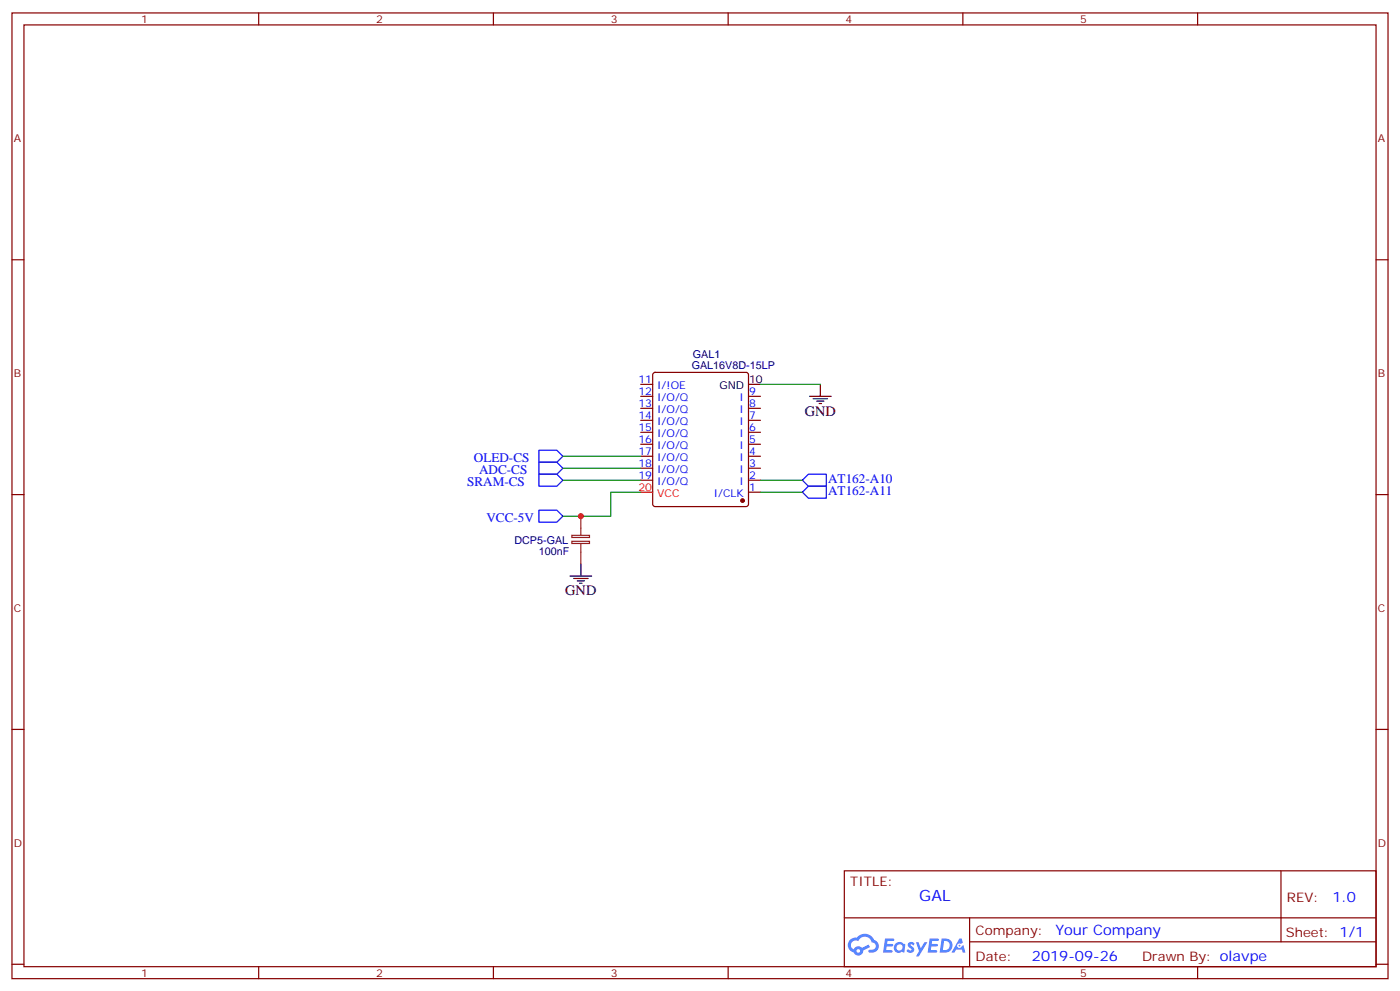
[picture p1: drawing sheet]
<svg xmlns="http://www.w3.org/2000/svg" width="412mm" height="292mm" viewBox="0 0 412 292" stroke-linecap="round" stroke-linejoin="round" font-family="sans-serif">
<g fill="none" stroke="#870000" stroke-width=".35">
<path d="M3.5 3.8h405.4v284.3h-405.4zM7.1 7.3h398.2v277.3h-398.2zM76.2 3.8v3.5M145.3 3.8v3.5M214.5 3.8v3.5M283.6 3.8v3.5M352.8 3.8v3.5M3.5 76.5h3.6M405.3 76.5h3.6M3.5 145.6h3.6M405.3 145.6h3.6M3.5 214.8h3.6"/>
<path d="M405.3 214.8h3.6M248.7 256.4h156.6v28.2h-156.6zM377.3 256.4v20.9M248.7 270.2h156.5M285.6 277.3h119.6M285.6 270.2v14.2M3.5 283.9h3.6M76.2 284.6v3.5M145.3 284.6v3.5M214.5 284.6v3.5M283.6 284.6v3.5M352.8 284.6v3.5"/>
<path d="M405.3 283.9h3.6"/>
</g>
<g fill="#5487ff">
<path d="M267.7 277.6a1.22 1.22 0 0 1 1.7 .2l-.4 .6a.47 .47 0 0 0-.3-.4 .47 .47 0 0 0-.5 .2l.1 .2a1.14 1.14 0 0 1 .8 1.8 1.14 1.14 0 0 1-1.9 0l-.2-.2 .5-.6 .7 .5a.29 .29 0 0 0 .3-.3 .29 .29 0 0 0-.2-.3 1.04 1.04 0 0 1-.6-1.7z"/>
<path d="M260.7 276.3h2.4l.3 .2-.2 .5-1.8 .1-.1 .8h1.5l.3 .4-.3 .4h-1.6l-.2 1.1h1.7l.2 .3-.2 .3-2.6 .1z"/>
<path d="M273.8 276.3h2.4l.3 .2-.1 .5-1.8 .1-.2 .8h1.6l.3 .4-.4 .4h-1.6l-.1 1.1h1.7l.2 .3-.2 .3-2.6 .1z"/>
<path d="M282.6 276.3h.7l.3 1.3-.6 .3a.69 .69 0 0 0-1 .3 .69 .69 0 0 0 .4 .9 .69 .69 0 0 0 .9-.6l.5-.2 .6 2.2h-.8l-.2-.9h-1.8l-.5 .9h-.8z"/>
<path d="M269.8 277.4h.8l.6 1.8 1.1-1.8h.9l-2.6 4.2h-.8l.9-1.5z"/>
<path d="M277.4 276.3l-.6 4.2h1.3a2.11 2.11 0 0 0 2.5-2.1 2.11 2.11 0 0 0-2.5-2.1zM278.1 277.1a1.39 1.39 0 0 1 1.7 1.4 1.39 1.39 0 0 1-1.8 1.3h-.3z"/>
<path d="M263.7 277.9a1.54 1.54 0 0 0-.1 2.2 1.54 1.54 0 0 0 2.2 .1l.6 .3 .3-2.3-.2-.3h-.4a1.49 1.49 0 0 0-2.4 0zM264 278.9a.94 .94 0 0 1 1.8 0 .94 .94 0 0 1-1.8 0z"/>
<path d="M250.4 276.7a2.18 2.18 0 0 0 1.1 3.7 1.44 1.44 0 0 0 1.6 .9 1.44 1.44 0 0 0 1.2-1.4l2-1.1-.5-.7-1.9 1a1.47 1.47 0 0 0-2.4 .4 1.39 1.39 0 0 1-.7-1.9 1.39 1.39 0 0 1 2-.5 2.12 2.12 0 0 1 2.2-1.3 2.12 2.12 0 0 1 1.9 1.7 1.14 1.14 0 0 1 1.1 1.4 1.14 1.14 0 0 1-1.7 .7 .43 .43 0 0 0-.5 .4 .43 .43 0 0 0 .4 .5 1.98 1.98 0 0 0 2.5-1.2 1.98 1.98 0 0 0-1.2-2.6 3.1 3.1 0 0 0-5.3-.6l-.9 .1zM252.3 280a.55 .55 0 0 1 1.1 0 .55 .55 0 0 1-1.1 0z"/>
<circle cx="282.6" cy="278.4" r=".26"/>
</g>
<path d="M168.5 159.4h5.1v.6h-5.1zM168.5 157.6h5.1v.7h-5.1zM171.1 152v5.6M171.1 160.1v6" fill="none" stroke="#8c2424" stroke-width=".35"/>
<g fill="none" stroke="#870000" stroke-width=".35">
<path d="M188.7 116.7h3.6M188.7 113.2h3.6M192.5 109.8l.5-.2h26.8l.5 .2 .2 .5v38.1l-.2 .5-.5 .3h-26.8l-.5-.3-.2-.5v-38.1zM220.5 116.7h3.5M188.7 137.9h3.6M188.7 134.3h3.6M188.7 127.3h3.6M188.7 123.8h3.6M188.7 120.2h3.6M188.7 130.8h3.6M220.5 137.9h3.5M220.5 134.3h3.5"/>
<path d="M220.5 127.3h3.5M220.5 123.8h3.5M220.5 120.2h3.5M220.5 130.8h3.5M188.7 141.4h3.6M220.5 144.9h3.5M220.5 141.4h3.5"/>
</g>
<circle cx="218.7" cy="147.4" r=".53" fill="#870000" stroke="#870000" stroke-width=".35"/>
<path d="M220.5 113.2h3.5M238.5 116.7h6.3M239.5 117.4h4.3M240.6 118.1h2.1M241.3 118.8h.7M241.7 113.2v3.5M167.9 169.6h6.4M169 170.3h4.2M170 171h2.2M170.7 171.7h.7M171.1 166.1v3.5" fill="none" stroke="#000" stroke-width=".35"/>
<path d="M188.7 144.9h3.6" fill="none" stroke="#f00" stroke-width=".35"/>
<path d="M158.7 136.1h5.3l1.8 1.8-1.8 1.7h-5.3zM158.7 139.6h5.3l1.8 1.8-1.8 1.8h-5.3zM158.7 132.6h5.3l1.8 1.7-1.8 1.8h-5.3zM158.7 150.2h5.3l1.8 1.8-1.8 1.7h-5.3zM236.4 141.4l1.7-1.8h5.3v3.6h-5.3zM236.4 144.9l1.7-1.7h5.3v3.5h-5.3z" fill="none" stroke="#00f" stroke-width=".35"/>
<path d="M224 113.2h17.7M165.8 137.9h22.9M165.8 134.3h22.9M165.8 141.4h22.9M188.7 144.9h-8.8v7.1h-14.1M224 144.9h12.4M224 141.4h12.4" fill="none" stroke="#008700" stroke-width=".35"/>
<circle cx="171.1" cy="152" r=".88" fill="#c00"/>
<text font-size="4.6" fill="#00f" x="270.8" y="265.4">GAL</text>
<g font-size="4.2">
<text x="237.1" y="122.3">GND</text>
<text x="166.5" y="175.3">GND</text>
</g>
<g font-size="4.2" fill="#00f">
<text x="392.5" y="265.7">1.0</text>
<text x="310.9" y="275.2">Your Company</text>
<text x="304" y="283">2019-09-26</text>
</g>
<g font-size="3.9" fill="#00f">
<text x="139.6" y="136.1">OLED-CS</text>
<text x="137.6" y="143.2">SRAM-CS</text>
<text x="141.1" y="139.6">ADC-CS</text>
<text x="243.9" y="142.2">AT162-A10</text>
<text x="243.9" y="145.8">AT162-A11</text>
<text x="143.3" y="153.7">VCC-5V</text>
</g>
<g font-size="3.9" fill="#800">
<text x="250.5" y="261">TITLE:</text>
<text x="379.1" y="265.7">REV:</text>
<text x="287.4" y="275.2">Company:</text>
<text x="378.7" y="275.8">Sheet: 1/1</text>
<text x="287.4" y="282.9">Date:</text>
<text x="336.4" y="282.9">Drawn By: olavpe</text>
</g>
<g font-size="3.2" fill="#800">
<text x="41.6" y="6.8">1</text>
<text x="110.8" y="6.8">2</text>
<text x="179.9" y="6.8">3</text>
<text x="249.1" y="6.8">4</text>
<text x="318.2" y="6.8">5</text>
<text x="4.1" y="41.9">A</text>
<text x="405.9" y="41.9">A</text>
<text x="4.1" y="111.1">B</text>
<text x="405.9" y="111.1">B</text>
<text x="4.1" y="180.2">C</text>
<text x="405.9" y="180.2">C</text>
<text x="4.1" y="249.3">D</text>
<text x="405.9" y="249.3">D</text>
<text x="41.6" y="287.6">1</text>
<text x="110.8" y="287.6">2</text>
<text x="179.9" y="287.6">3</text>
<text x="249.1" y="287.6">4</text>
<text x="318.2" y="287.6">5</text>
</g>
<g font-size="3.2" fill="#000080">
<text x="204.1" y="105.4">GAL1</text>
<text x="203.8" y="108.6">GAL16V8D-15LP</text>
<text x="151.5" y="160.3">DCP5-GAL</text>
<text x="158.7" y="163.4">100nF</text>
</g>
<g font-size="3.2" fill="#00f">
<text x="188.1" y="112.8">11</text>
<text x="188.1" y="116.3">12</text>
<text x="188.1" y="119.9">13</text>
<text x="193.6" y="114.6">I/!OE</text>
<text x="193.6" y="118.1">I/O/Q</text>
<text x="217.8" y="118.1">I</text>
<text x="220.7" y="119.9">8</text>
<text x="220.7" y="116.3">9</text>
<text x="188.1" y="123.4">14</text>
<text x="193.6" y="121.6">I/O/Q</text>
<text x="193.6" y="125.2">I/O/Q</text>
<text x="217.8" y="125.2">I</text>
<text x="217.8" y="121.6">I</text>
<text x="220.7" y="123.4">7</text>
<text x="188.1" y="126.9">15</text>
<text x="188.1" y="130.5">16</text>
<text x="193.6" y="128.7">I/O/Q</text>
<text x="217.8" y="128.7">I</text>
<text x="220.7" y="126.9">6</text>
<text x="220.7" y="130.5">5</text>
<text x="188.1" y="137.5">18</text>
<text x="188.1" y="134">17</text>
<text x="193.6" y="132.2">I/O/Q</text>
<text x="193.6" y="135.7">I/O/Q</text>
<text x="217.8" y="135.7">I</text>
<text x="217.8" y="132.2">I</text>
<text x="220.7" y="137.5">3</text>
<text x="220.7" y="134">4</text>
<text x="188.1" y="141">19</text>
<text x="193.6" y="139.3">I/O/Q</text>
<text x="193.6" y="142.8">I/O/Q</text>
<text x="217.8" y="142.8">I</text>
<text x="217.8" y="139.3">I</text>
<text x="220.7" y="141">2</text>
<text x="210.2" y="146.3">I/CLK</text>
<text x="220.7" y="144.6">1</text>
</g>
<g font-size="3.2">
<text x="220.7" y="112.8">10</text>
<text x="211.9" y="114.6">GND</text>
</g>
<g font-size="3.2" fill="#f00">
<text x="188.1" y="144.6">20</text>
<text x="193.6" y="146.3">VCC</text>
</g>
</svg>
